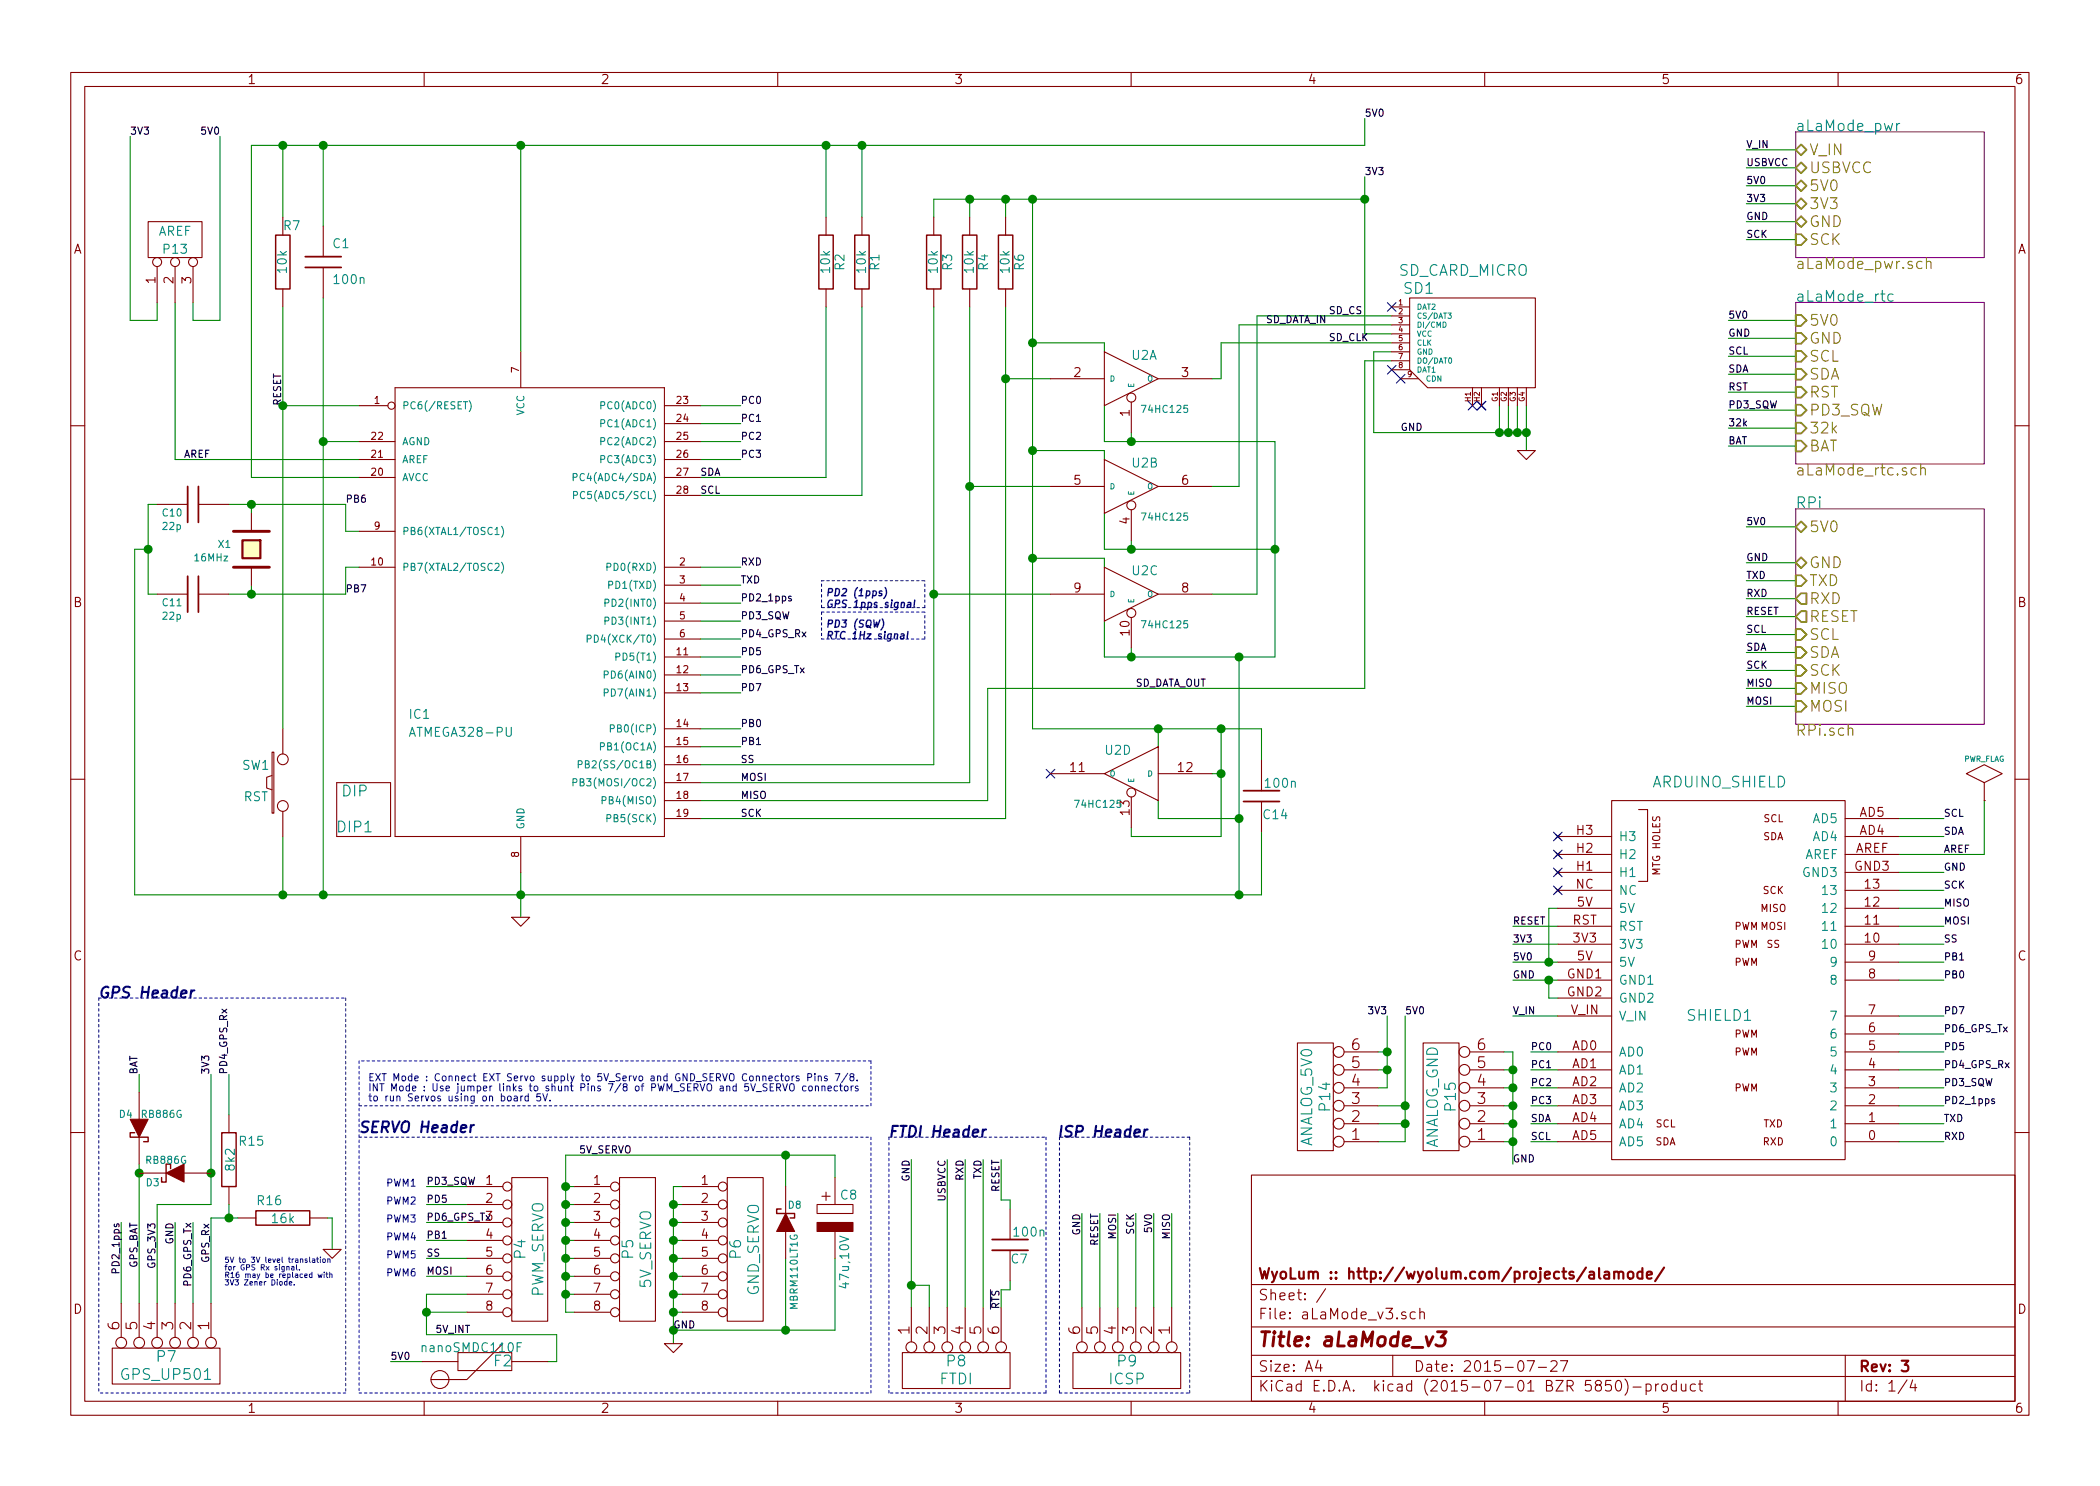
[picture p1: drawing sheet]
EESchema Schematic File Version 2
LIBS:aLaMode_v3-rescue
LIBS:aLaMode
LIBS:Conn-raspberry
LIBS:power
LIBS:aLaMode_v3-cache
EELAYER 25 0
EELAYER END
$Descr A4 11693 8268
encoding utf-8
Sheet 1 4
Title "aLaMode_v3"
Date "2015-07-27"
Rev "3"
Comp "WyoLum :: http://wyolum.com/projects/alamode/"
Comment1 ""
Comment2 ""
Comment3 ""
Comment4 ""
$EndDescr
Text Label 7825 5650 0    40   ~ 0
5V0
Connection ~ 7825 6150
Wire Wire Line
	7675 6150 7825 6150
Wire Wire Line
	7825 5650 7825 6350
Connection ~ 8425 6050
Wire Wire Line
	8425 6050 8375 6050
Connection ~ 8425 6250
Wire Wire Line
	8425 6250 8375 6250
Wire Wire Line
	8425 5850 8425 6475
Wire Wire Line
	8425 5850 8375 5850
Connection ~ 7725 5950
Wire Wire Line
	7725 5950 7675 5950
Wire Wire Line
	7725 5650 7725 6050
Wire Wire Line
	7825 6350 7675 6350
Connection ~ 6900 3650
Connection ~ 6900 4550
Wire Wire Line
	7100 3650 7100 2450
Wire Wire Line
	725  750  725  1775
Wire Wire Line
	725  1775 875  1775
Wire Wire Line
	875  1775 875  1675
Wire Wire Line
	975  1675 975  2550
Wire Wire Line
	825  3300 875  3300
Wire Wire Line
	825  2800 825  3300
Wire Wire Line
	825  2800 875  2800
Connection ~ 1400 2800
Wire Wire Line
	1275 2800 1925 2800
Wire Wire Line
	1800 4975 1800 1650
Wire Notes Line
	4575 3400 5150 3400
Wire Notes Line
	4575 3400 4575 3550
Wire Notes Line
	4575 3550 5150 3550
Wire Wire Line
	1175 6775 1175 7250
Wire Notes Line
	5900 7750 5900 6325
Wire Notes Line
	6625 7750 6625 6325
Wire Wire Line
	5575 6450 5575 6675
Wire Wire Line
	5575 6675 5625 6675
Wire Wire Line
	5625 6675 5625 6725
Wire Wire Line
	5375 7275 5375 6450
Wire Wire Line
	6425 7275 6425 6750
Wire Wire Line
	6225 7275 6225 6750
Wire Wire Line
	6025 6750 6025 7275
Wire Wire Line
	6125 7275 6125 6750
Wire Wire Line
	6325 7275 6325 6750
Wire Wire Line
	6525 7275 6525 6750
Wire Wire Line
	5275 7275 5275 6450
Wire Wire Line
	5075 6450 5075 7275
Wire Wire Line
	5475 7275 5475 6450
Wire Wire Line
	5625 7125 5625 7175
Wire Wire Line
	5625 7175 5575 7175
Wire Wire Line
	5575 7175 5575 7275
Wire Wire Line
	5175 7275 5175 7150
Wire Notes Line
	2000 7750 4850 7750
Connection ~ 4375 6425
Wire Wire Line
	4375 6600 4375 6425
Connection ~ 6800 4050
Wire Wire Line
	5750 4050 7025 4050
Wire Wire Line
	7025 4050 7025 4225
Wire Wire Line
	3150 6425 4650 6425
Wire Wire Line
	4650 6425 4650 6550
Wire Wire Line
	9725 3525 10000 3525
Wire Wire Line
	9725 3325 10000 3325
Wire Wire Line
	9725 3125 10000 3125
Wire Wire Line
	9725 1325 10000 1325
Wire Wire Line
	9725 1125 10000 1125
Wire Wire Line
	9725 925  10000 925 
Wire Wire Line
	8500 2250 8500 2500
Wire Wire Line
	3750 6600 3750 7475
Wire Wire Line
	2375 7300 2600 7300
Connection ~ 3150 7100
Wire Wire Line
	3150 7300 3200 7300
Wire Wire Line
	3150 6425 3150 7300
Connection ~ 3750 7200
Wire Wire Line
	3750 7200 3800 7200
Connection ~ 3750 7000
Connection ~ 3150 6700
Wire Wire Line
	3150 6700 3200 6700
Connection ~ 3150 6900
Wire Wire Line
	3150 6900 3200 6900
Wire Wire Line
	3750 7000 3800 7000
Connection ~ 3750 6800
Wire Wire Line
	3750 6800 3800 6800
Wire Wire Line
	3750 6600 3800 6600
Wire Wire Line
	2600 7100 2375 7100
Wire Wire Line
	2600 6900 2375 6900
Wire Wire Line
	2600 6700 2375 6700
Wire Wire Line
	8675 5850 8525 5850
Wire Wire Line
	8675 6050 8525 6050
Wire Wire Line
	2900 4850 2900 5100
Wire Wire Line
	10575 6350 10825 6350
Wire Wire Line
	10575 6150 10825 6150
Wire Wire Line
	10575 5950 10825 5950
Wire Wire Line
	10575 5750 10825 5750
Wire Wire Line
	10575 5450 10825 5450
Wire Wire Line
	10575 5250 10825 5250
Wire Wire Line
	10575 5050 10825 5050
Wire Wire Line
	10575 4850 10825 4850
Wire Wire Line
	10575 4650 10825 4650
Wire Wire Line
	8675 5650 8425 5650
Wire Wire Line
	775  6075 775  5975
Wire Wire Line
	3900 2750 4800 2750
Wire Notes Line
	5150 3550 5150 3400
Wire Wire Line
	675  7250 675  6800
Wire Wire Line
	1075 7250 1075 6800
Wire Wire Line
	8675 5250 8425 5250
Wire Wire Line
	9625 2475 10000 2475
Wire Wire Line
	9625 2375 10000 2375
Wire Wire Line
	9625 2175 10000 2175
Wire Wire Line
	1400 3250 1400 3300
Connection ~ 8350 2400
Wire Wire Line
	8350 2250 8350 2400
Wire Wire Line
	8450 2400 8450 2250
Wire Wire Line
	7600 975  7600 1850
Wire Wire Line
	7600 1850 7750 1850
Wire Wire Line
	7750 1750 7000 1750
Wire Wire Line
	7750 1900 6800 1900
Wire Wire Line
	2000 2950 1925 2950
Wire Wire Line
	1925 2950 1925 2800
Wire Wire Line
	2000 2250 1575 2250
Connection ~ 8625 5450
Wire Wire Line
	8625 5450 8625 5550
Wire Wire Line
	8625 5550 8675 5550
Wire Wire Line
	8675 6250 8525 6250
Wire Wire Line
	9625 2075 10000 2075
Wire Wire Line
	9625 1775 10000 1775
Wire Wire Line
	8425 5350 8675 5350
Connection ~ 5750 1900
Wire Wire Line
	5750 1900 6150 1900
Wire Wire Line
	6150 1900 6150 1950
Connection ~ 6300 2450
Wire Wire Line
	7100 2450 6150 2450
Wire Wire Line
	6150 2450 6150 2250
Wire Wire Line
	6150 3150 6150 3100
Connection ~ 8500 2400
Connection ~ 5750 3100
Wire Wire Line
	6150 3100 5750 3100
Connection ~ 6450 4050
Wire Wire Line
	6450 4150 6450 4050
Wire Wire Line
	3900 3350 4125 3350
Wire Wire Line
	3900 3550 4125 3550
Connection ~ 6800 4300
Connection ~ 5750 1100
Wire Wire Line
	5750 1100 5750 4050
Wire Wire Line
	6800 4050 6800 4650
Wire Wire Line
	6800 1900 6800 2100
Wire Wire Line
	6800 2100 6750 2100
Wire Wire Line
	7000 1750 7000 3300
Wire Wire Line
	7000 3300 6750 3300
Wire Wire Line
	6900 2700 6900 1800
Wire Wire Line
	6900 2700 6750 2700
Wire Wire Line
	6300 3650 6300 3600
Connection ~ 1575 800 
Wire Wire Line
	1575 1200 1575 800 
Connection ~ 4800 800 
Wire Wire Line
	4800 800  4800 1200
Wire Wire Line
	3900 2650 4600 2650
Wire Wire Line
	5500 4450 5500 3825
Wire Wire Line
	5600 1700 5600 4550
Connection ~ 5600 1100
Wire Wire Line
	5600 1100 5600 1200
Connection ~ 5400 1100
Wire Wire Line
	5400 1200 5400 1100
Wire Wire Line
	5200 1200 5200 1100
Connection ~ 7600 1100
Wire Wire Line
	2000 2650 1400 2650
Wire Wire Line
	1400 2650 1400 800 
Wire Wire Line
	5400 4350 3900 4350
Wire Wire Line
	5200 4250 3900 4250
Connection ~ 8400 2400
Connection ~ 2900 4975
Wire Wire Line
	5500 4450 3900 4450
Wire Wire Line
	5600 4550 3900 4550
Wire Wire Line
	1800 800  1800 1250
Connection ~ 1800 800 
Wire Wire Line
	1575 4975 1575 4650
Connection ~ 1800 4975
Wire Wire Line
	5200 1700 5200 4250
Wire Wire Line
	5400 1700 5400 4350
Wire Wire Line
	4600 2650 4600 1700
Wire Wire Line
	4800 2750 4800 1700
Wire Wire Line
	4600 800  4600 1200
Connection ~ 4600 800 
Wire Wire Line
	6300 3000 6300 3050
Wire Wire Line
	5850 2700 5400 2700
Connection ~ 5400 2700
Wire Wire Line
	5850 3300 5200 3300
Connection ~ 5200 3300
Wire Wire Line
	5850 2100 5600 2100
Connection ~ 5600 2100
Connection ~ 7100 3050
Wire Wire Line
	6300 4600 6300 4650
Wire Wire Line
	6300 4650 6800 4650
Wire Wire Line
	6750 4300 6800 4300
Wire Wire Line
	6300 2400 6300 2450
Wire Wire Line
	3900 3450 4125 3450
Wire Wire Line
	3900 3250 4125 3250
Wire Wire Line
	3900 3150 4125 3150
Wire Wire Line
	3900 2450 4125 2450
Wire Wire Line
	3900 2350 4125 2350
Wire Wire Line
	3900 2250 4125 2250
Wire Wire Line
	3900 4150 4125 4150
Wire Wire Line
	3900 4050 4125 4050
Wire Wire Line
	3900 3850 4125 3850
Wire Wire Line
	3900 3750 4125 3750
Wire Wire Line
	3900 3650 4125 3650
Connection ~ 8450 2400
Wire Wire Line
	6150 3450 6150 3650
Wire Wire Line
	6150 3650 7100 3650
Connection ~ 6300 3650
Wire Wire Line
	6150 2850 6150 3050
Wire Wire Line
	6150 3050 7100 3050
Connection ~ 6300 3050
Wire Wire Line
	6150 2550 6150 2500
Wire Wire Line
	6150 2500 5750 2500
Connection ~ 5750 2500
Wire Wire Line
	5200 1100 7600 1100
Wire Wire Line
	1400 800  7600 800 
Wire Wire Line
	7600 800  7600 650 
Wire Wire Line
	8675 5150 8425 5150
Wire Wire Line
	8425 5450 8675 5450
Wire Wire Line
	9625 1975 10000 1975
Wire Wire Line
	9625 1875 10000 1875
Wire Wire Line
	8675 6350 8525 6350
Wire Wire Line
	1575 1700 1575 4050
Connection ~ 1575 2250
Wire Wire Line
	1925 3300 1925 3150
Wire Wire Line
	1925 3150 2000 3150
Wire Wire Line
	5500 3825 7600 3825
Wire Wire Line
	7600 3825 7600 2000
Wire Wire Line
	7600 2000 7750 2000
Wire Wire Line
	6900 1800 7750 1800
Wire Wire Line
	7750 1950 7650 1950
Wire Wire Line
	7650 1950 7650 2400
Wire Wire Line
	7650 2400 8500 2400
Wire Wire Line
	8400 2400 8400 2250
Wire Wire Line
	1400 2850 1400 2800
Wire Wire Line
	4125 2550 3900 2550
Wire Wire Line
	9625 2275 10000 2275
Wire Wire Line
	975  7250 975  6800
Wire Notes Line
	5150 3375 5150 3225
Wire Wire Line
	775  6475 775  7250
Connection ~ 775  6525
Wire Wire Line
	1175 5975 1175 6700
Wire Wire Line
	1175 6700 875  6700
Wire Wire Line
	875  6700 875  7250
Connection ~ 1175 6525
Wire Wire Line
	8625 5350 8625 5050
Wire Wire Line
	8625 5050 8675 5050
Connection ~ 8625 5350
Wire Wire Line
	10575 4550 10825 4550
Wire Wire Line
	10575 4950 10825 4950
Wire Wire Line
	10575 5150 10825 5150
Wire Wire Line
	10575 5350 10825 5350
Wire Wire Line
	10575 5650 10825 5650
Wire Wire Line
	10575 5850 10825 5850
Wire Wire Line
	10575 6050 10825 6050
Wire Wire Line
	10575 6250 10825 6250
Wire Wire Line
	975  2550 2000 2550
Wire Wire Line
	2900 800  2900 1950
Connection ~ 2900 800 
Wire Wire Line
	8675 6150 8525 6150
Wire Wire Line
	8675 5950 8525 5950
Wire Wire Line
	2600 6600 2375 6600
Wire Wire Line
	2600 6800 2375 6800
Wire Wire Line
	2600 7000 2375 7000
Wire Wire Line
	3200 6600 3150 6600
Wire Wire Line
	3150 7100 3200 7100
Wire Wire Line
	3800 6700 3750 6700
Connection ~ 3750 6700
Wire Wire Line
	3750 6900 3800 6900
Connection ~ 3750 6900
Wire Wire Line
	3150 7000 3200 7000
Connection ~ 3150 7000
Wire Wire Line
	3150 6800 3200 6800
Connection ~ 3150 6800
Connection ~ 3150 6600
Wire Wire Line
	3750 7100 3800 7100
Connection ~ 3750 7100
Wire Wire Line
	3750 7300 3800 7300
Connection ~ 3750 7300
Wire Wire Line
	3150 7200 3200 7200
Connection ~ 3150 7200
Wire Wire Line
	2600 7200 2375 7200
Wire Wire Line
	2375 7200 2375 7425
Connection ~ 2375 7300
Wire Notes Line
	2000 5900 2000 7750
Wire Wire Line
	9725 825  10000 825 
Wire Wire Line
	9725 1025 10000 1025
Wire Wire Line
	9725 1225 10000 1225
Wire Wire Line
	9725 3225 10000 3225
Wire Wire Line
	9725 3425 10000 3425
Wire Wire Line
	11050 4450 11050 4750
Wire Wire Line
	11050 4750 10575 4750
Wire Wire Line
	9725 3825 10000 3825
Wire Wire Line
	9725 3625 10000 3625
Wire Wire Line
	9725 3725 10000 3725
Wire Wire Line
	9725 3925 10000 3925
Wire Wire Line
	9725 2925 10000 2925
Wire Notes Line
	2000 6325 4850 6325
Wire Notes Line
	4850 6325 4850 7750
Wire Wire Line
	4650 7400 4650 7000
Wire Wire Line
	3750 7400 4650 7400
Connection ~ 3750 7400
Wire Wire Line
	7025 4975 7025 4625
Wire Wire Line
	4375 7000 4375 7400
Connection ~ 4375 7400
Wire Wire Line
	2350 7575 2175 7575
Wire Wire Line
	2375 7425 3100 7425
Wire Wire Line
	3100 7425 3100 7575
Wire Wire Line
	3100 7575 3050 7575
Wire Notes Line
	5825 6325 5825 7750
Wire Notes Line
	4950 7750 4950 6325
Wire Wire Line
	5175 7150 5075 7150
Connection ~ 5075 7150
Wire Notes Line
	550  5550 550  7750
Wire Notes Line
	1925 5550 1925 7750
Wire Notes Line
	5150 3375 4575 3375
Wire Notes Line
	4575 3375 4575 3225
Wire Notes Line
	4575 3225 5150 3225
Wire Wire Line
	2000 2450 1800 2450
Connection ~ 1800 2450
Wire Wire Line
	1275 3300 1925 3300
Connection ~ 1400 3300
Wire Wire Line
	825  3050 750  3050
Connection ~ 825  3050
Wire Wire Line
	750  3050 750  4975
Wire Wire Line
	750  4975 7025 4975
Connection ~ 1575 4975
Wire Wire Line
	1075 1675 1075 1775
Wire Wire Line
	1075 1775 1225 1775
Wire Wire Line
	1225 1775 1225 750 
Wire Wire Line
	6450 4450 6450 4550
Wire Wire Line
	6450 4550 6900 4550
Wire Wire Line
	6900 3650 6900 4975
Connection ~ 6900 4975
Wire Wire Line
	7675 5850 7725 5850
Connection ~ 7725 5850
Wire Wire Line
	7725 6050 7675 6050
Wire Wire Line
	7675 6250 7825 6250
Connection ~ 7825 6250
Wire Wire Line
	8375 6350 8425 6350
Connection ~ 8425 6350
Wire Wire Line
	8375 6150 8425 6150
Connection ~ 8425 6150
Wire Wire Line
	8375 5950 8425 5950
Connection ~ 8425 5950
Text Label 8425 6475 0    40   ~ 0
GND
Text Label 7725 5650 2    40   ~ 0
3V3
$Comp
L CONN_6 P14
U 1 1
P 7325 6100
F 0 "P14" V 7275 6100 60  0000 C CNN
F 1 "ANALOG_5V0" V 7375 6100 60  0000 C CNN
F 2 "alamode_fp:Header_6x1" V 7475 6100 60  0001 C CNN
F 3 "" H 7325 6100 60  0001 C CNN
	1    7325 6100
	-1   0    0    1   
$EndComp
$Comp
L CONN_6 P15
U 1 1
P 8025 6100
F 0 "P15" V 7975 6100 60  0000 C CNN
F 1 "ANALOG_GND" V 8075 6100 60  0000 C CNN
F 2 "alamode_fp:Header_6x1" V 8175 6100 60  0001 C CNN
F 3 "" H 8025 6100 60  0001 C CNN
	1    8025 6100
	-1   0    0    1   
$EndComp
Text Label 1225 750  2    40   ~ 0
5V0
Text Label 725  750  0    40   ~ 0
3V3
$Comp
L CONN_3 P13
U 1 1
P 975 1325
F 0 "P13" V 925 1325 50  0000 C CNN
F 1 "AREF" V 1025 1325 50  0000 C CNN
F 2 "alamode_fp:Header_A_REF" H 975 1325 60  0001 C CNN
F 3 "" H 975 1325 60  0001 C CNN
	1    975  1325
	0    -1   -1   0   
$EndComp
Text Notes 4600 3550 0    40   Italic 8
PD3 (SQW)\nRTC 1Hz signal
Text Label 1275 5975 1    40   ~ 0
PD4_GPS_Rx
Text Notes 5500 6325 2    60   Italic 12
FTDI Header
Text Notes 6400 6325 2    60   Italic 12
ISP Header
Text Label 6025 6750 3    40   ~ 0
GND
Text Label 5275 6450 3    40   ~ 0
USBVCC
Text Label 6525 6750 3    40   ~ 0
MISO
Text Label 6425 6750 3    40   ~ 0
5V0
Text Label 6325 6750 3    40   ~ 0
SCK
Text Label 6225 6750 3    40   ~ 0
MOSI
Text Label 6125 6750 3    40   ~ 0
RESET
$Comp
L ISP P9
U 1 1
P 6275 7625
F 0 "P9" V 6225 7625 60  0000 C CNN
F 1 "ICSP" V 6325 7625 60  0000 C CNN
F 2 "alamode_fp:Header_ICSP" H 6275 7625 60  0001 C CNN
F 3 "" H 6275 7625 60  0001 C CNN
	1    6275 7625
	0    1    1    0   
$EndComp
Text Label 5075 6450 3    40   ~ 0
GND
Text Label 5475 6450 3    40   ~ 0
TXD
Text Label 5375 6450 3    40   ~ 0
RXD
Text Label 5575 6450 3    40   ~ 0
RESET
$Comp
L C C7
U 1 1
P 5625 6925
F 0 "C7" H 5525 7000 50  0000 L CNN
F 1 "100n" H 5425 6850 50  0000 L CNN
F 2 "alamode_fp:c_0805" H 5625 6925 60  0001 C CNN
F 3 "" H 5625 6925 60  0001 C CNN
	1    5625 6925
	-1   0    0    1   
$EndComp
$Comp
L CONN_6 P8
U 1 1
P 5325 7625
F 0 "P8" V 5275 7625 60  0000 C CNN
F 1 "FTDI" V 5375 7625 60  0000 C CNN
F 2 "alamode_fp:Header_FTDI" H 5325 7625 60  0001 C CNN
F 3 "" H 5325 7625 60  0001 C CNN
	1    5325 7625
	0    -1   1    0   
$EndComp
Text Label 5575 7175 3    40   ~ 0
~RTS
$Comp
L Fuse F2
U 1 1
P 2700 7575
F 0 "F2" H 2800 7575 60  0000 C CNN
F 1 "nanoSMDC110F" H 2625 7650 50  0000 C CNN
F 2 "alamode_fp:f_1206" H 2700 7575 60  0001 C CNN
F 3 "" H 2700 7575 60  0001 C CNN
	1    2700 7575
	1    0    0    -1  
$EndComp
Text Label 2425 7425 0    40   ~ 0
5V_INT
$Comp
L DIODESCH D8
U 1 1
P 4375 6800
F 0 "D8" V 4475 6750 40  0000 C CNN
F 1 "MBRM110LT1G" H 4100 6750 40  0000 C CNN
F 2 "alamode_fp:do_457" H 4375 6800 60  0001 C CNN
F 3 "" H 4375 6800 60  0001 C CNN
	1    4375 6800
	0    -1   -1   0   
$EndComp
$Comp
L C C14
U 1 1
P 7025 4425
F 0 "C14" H 6875 4525 50  0000 L CNN
F 1 "100n" H 6825 4350 50  0000 L CNN
F 2 "alamode_fp:c_0805" H 7025 4425 60  0001 C CNN
F 3 "" H 7025 4425 60  0001 C CNN
	1    7025 4425
	-1   0    0    1   
$EndComp
$Comp
L C_POL C8
U 1 1
P 4650 6750
F 0 "C8" H 4525 6850 50  0000 L CNN
F 1 "47u,10V" V 4600 6325 50  0000 L CNN
F 2 "alamode_fp:C_ELCO_SMD" H 4650 6750 60  0001 C CNN
F 3 "" H 4650 6750 60  0001 C CNN
	1    4650 6750
	-1   0    0    -1  
$EndComp
Text Label 9725 2925 0    40   ~ 0
5V0
Text Label 9725 3625 0    40   ~ 0
SDA
Text Label 9725 3725 0    40   ~ 0
SCK
Text Label 9725 3825 0    40   ~ 0
MISO
Text Label 9725 3925 0    40   ~ 0
MOSI
$Comp
L PWR_FLAG #FLG01
U 1 1
P 11050 4450
F 0 "#FLG01" H 11050 4720 30  0001 C CNN
F 1 "PWR_FLAG" H 11050 4680 30  0000 C CNN
F 2 "" H 11050 4450 60  0001 C CNN
F 3 "" H 11050 4450 60  0001 C CNN
	1    11050 4450
	1    0    0    -1  
$EndComp
Text Label 9725 3525 0    40   ~ 0
SCL
Text Label 9725 3425 0    40   ~ 0
RESET
Text Label 9725 3325 0    40   ~ 0
RXD
Text Label 9725 3225 0    40   ~ 0
TXD
Text Label 9725 3125 0    40   ~ 0
GND
Text Label 9725 1325 0    40   ~ 0
SCK
Text Label 9725 1225 0    40   ~ 0
GND
Text Label 9725 1125 0    40   ~ 0
3V3
Text Label 9725 1025 0    40   ~ 0
5V0
Text Label 9725 925  0    40   ~ 0
USBVCC
Text Label 9725 825  0    40   ~ 0
V_IN
$Sheet
S 10000 725  1050 700 
U 4FC07407
F0 "aLaMode_pwr" 60
F1 "aLaMode_pwr.sch" 60
F2 "V_IN" B L 10000 825 60 
F3 "USBVCC" B L 10000 925 60 
F4 "SCK" I L 10000 1325 60 
F5 "GND" B L 10000 1225 60 
F6 "3V3" B L 10000 1125 60 
F7 "5V0" B L 10000 1025 60 
$EndSheet
Text Label 7600 975  0    40   ~ 0
3V3
Text Notes 2050 6125 0    40   ~ 0
EXT Mode : Connect EXT Servo supply to 5V_Servo and GND_SERVO Connectors Pins 7/8.\nINT Mode : Use jumper links to shunt Pins 7/8 of PWM_SERVO and 5V_SERVO connectors\nto run Servos using on board 5V.
Text Notes 2000 6300 0    60   Italic 12
SERVO Header
Text Label 3750 7400 0    40   ~ 0
GND
Text Label 2175 7575 0    40   ~ 0
5V0
$Comp
L CONN_8 P6
U 1 1
P 4150 6950
F 0 "P6" V 4100 6950 60  0000 C CNN
F 1 "GND_SERVO" V 4200 6950 60  0000 C CNN
F 2 "alamode_fp:Header_Servo" H 4150 6950 60  0001 C CNN
F 3 "" H 4150 6950 60  0001 C CNN
	1    4150 6950
	1    0    0    -1  
$EndComp
$Comp
L CONN_8 P5
U 1 1
P 3550 6950
F 0 "P5" V 3500 6950 60  0000 C CNN
F 1 "5V_SERVO" V 3600 6950 60  0000 C CNN
F 2 "alamode_fp:Header_Servo" H 3550 6950 60  0001 C CNN
F 3 "" H 3550 6950 60  0001 C CNN
	1    3550 6950
	1    0    0    -1  
$EndComp
$Comp
L CONN_8 P4
U 1 1
P 2950 6950
F 0 "P4" V 2900 6950 60  0000 C CNN
F 1 "PWM_SERVO" V 3000 6950 60  0000 C CNN
F 2 "alamode_fp:Header_Servo" H 2950 6950 60  0001 C CNN
F 3 "" H 2950 6950 60  0001 C CNN
	1    2950 6950
	1    0    0    -1  
$EndComp
Text Notes 2150 7100 0    40   ~ 0
PWM6
Text Notes 2150 7000 0    40   ~ 0
PWM5
Text Notes 2150 6900 0    40   ~ 0
PWM4
Text Notes 2150 6800 0    40   ~ 0
PWM3
Text Notes 2150 6700 0    40   ~ 0
PWM2
Text Notes 2150 6600 0    40   ~ 0
PWM1
Text Label 2375 7100 0    40   ~ 0
MOSI
Text Label 2375 7000 0    40   ~ 0
SS
Text Label 2375 6900 0    40   ~ 0
PB1
Text Label 2375 6800 0    40   ~ 0
PD6_GPS_Tx
Text Label 2375 6700 0    40   ~ 0
PD5
Text Label 2375 6600 0    40   ~ 0
PD3_SQW
Text Label 3225 6425 0    40   ~ 0
5V_SERVO
$Comp
L GND #PWR02
U 1 1
P 3750 7475
F 0 "#PWR02" H 3750 7475 30  0001 C CNN
F 1 "GND" H 3750 7405 30  0001 C CNN
F 2 "" H 3750 7475 60  0001 C CNN
F 3 "" H 3750 7475 60  0001 C CNN
	1    3750 7475
	1    0    0    -1  
$EndComp
$Comp
L DIP DIP1
U 1 1
P 2025 4500
F 0 "DIP1" H 1975 4400 60  0000 C CNN
F 1 "DIP" H 1975 4600 60  0000 C CNN
F 2 "alamode_fp:DIP" H 2025 4500 60  0001 C CNN
F 3 "" H 2025 4500 60  0001 C CNN
	1    2025 4500
	1    0    0    -1  
$EndComp
$Comp
L ARDUINO_SHIELD SHIELD1
U 1 1
P 9625 5550
F 0 "SHIELD1" H 9575 5450 60  0000 C CNN
F 1 "ARDUINO_SHIELD" H 9575 6750 60  0000 C CNN
F 2 "alamode_fp:ARDUINO_SHIELD_2_040pins" H 9625 5550 60  0001 C CNN
F 3 "" H 9625 5550 60  0001 C CNN
	1    9625 5550
	1    0    0    -1  
$EndComp
NoConn ~ 8675 4950
NoConn ~ 8675 4850
NoConn ~ 8675 4750
NoConn ~ 8675 4650
Text Label 8525 6150 0    40   ~ 0
PC3
Text Label 8525 6050 0    40   ~ 0
PC2
Text Label 8525 5950 0    40   ~ 0
PC1
Text Label 8525 5850 0    40   ~ 0
PC0
$Comp
L ATMEGA8-P IC1
U 1 1
P 2900 3350
F 0 "IC1" H 2275 2700 50  0000 L BNN
F 1 "ATMEGA328-PU" H 2275 2600 50  0000 L BNN
F 2 "alamode_fp:DIP-28__300_ELL" H 3400 1875 50  0001 C CNN
F 3 "" H 2900 3350 60  0001 C CNN
	1    2900 3350
	1    0    0    -1  
$EndComp
$Sheet
S 10000 1675 1050 900 
U 4E1FEA4E
F0 "aLaMode_rtc" 60
F1 "aLaMode_rtc.sch" 60
F2 "GND" I L 10000 1875 60 
F3 "SDA" I L 10000 2075 60 
F4 "SCL" I L 10000 1975 60 
F5 "5V0" I L 10000 1775 60 
F6 "RST" I L 10000 2175 60 
F7 "32k" I L 10000 2375 60 
F8 "BAT" I L 10000 2475 60 
F9 "PD3_SQW" I L 10000 2275 60 
$EndSheet
Text Label 10825 5350 0    40   ~ 0
PB1
Text Label 10825 5450 0    40   ~ 0
PB0
Text Label 10825 5650 0    40   ~ 0
PD7
Text Label 10825 5750 0    40   ~ 0
PD6_GPS_Tx
Text Label 10825 5850 0    40   ~ 0
PD5
Text Label 10825 5950 0    40   ~ 0
PD4_GPS_Rx
Text Label 10825 6050 0    40   ~ 0
PD3_SQW
Text Label 10825 6150 0    40   ~ 0
PD2_1pps
Text Label 10825 6350 0    40   ~ 0
RXD
Text Label 10825 6250 0    40   ~ 0
TXD
Text Label 10825 5250 0    40   ~ 0
SS
Text Label 10825 5150 0    40   ~ 0
MOSI
Text Label 10825 5050 0    40   ~ 0
MISO
Text Label 10825 4950 0    40   ~ 0
SCK
Text Label 10825 4850 0    40   ~ 0
GND
Text Label 1025 2550 0    40   ~ 0
AREF
Text Label 10825 4750 0    40   ~ 0
AREF
Text Label 10825 4650 0    40   ~ 0
SDA
Text Label 10825 4550 0    40   ~ 0
SCL
Text Label 8425 5650 0    40   ~ 0
V_IN
$Sheet
S 10000 2825 1050 1200
U 4FBF6CBF
F0 "RPi" 60
F1 "RPi.sch" 60
F2 "GND" B L 10000 3125 60 
F3 "TXD" I L 10000 3225 60 
F4 "RXD" O L 10000 3325 60 
F5 "SCL" I L 10000 3525 60 
F6 "SDA" I L 10000 3625 60 
F7 "MISO" I L 10000 3825 60 
F8 "MOSI" I L 10000 3925 60 
F9 "5V0" B L 10000 2925 60 
F10 "SCK" I L 10000 3725 60 
F11 "RESET" O L 10000 3425 60 
$EndSheet
Text Label 775  6800 3    40   ~ 0
GPS_BAT
Text Label 875  6800 3    40   ~ 0
GPS_3V3
$Comp
L DIODESCH D4
U 1 1
P 775 6275
F 0 "D4" V 700 6200 40  0000 C CNN
F 1 "RB886G" V 700 6400 40  0000 C CNN
F 2 "alamode_fp:d_VMD2" H 775 6275 40  0001 C CNN
F 3 "" H 775 6275 60  0001 C CNN
	1    775  6275
	0    1    1    0   
$EndComp
$Comp
L DIODESCH D3
U 1 1
P 975 6525
F 0 "D3" H 1100 6575 40  0000 C CNN
F 1 "RB886G" H 1025 6450 40  0000 C CNN
F 2 "alamode_fp:d_VMD2" V 1000 6350 40  0001 C CNN
F 3 "" H 975 6525 60  0001 C CNN
	1    975  6525
	-1   0    0    1   
$EndComp
Text Label 1925 3300 0    40   ~ 0
PB7
Text Label 1925 2800 0    40   ~ 0
PB6
$Comp
L GND #PWR03
U 1 1
P 2900 5100
F 0 "#PWR03" H 2900 5100 30  0001 C CNN
F 1 "GND" H 2900 5030 30  0001 C CNN
F 2 "" H 2900 5100 60  0001 C CNN
F 3 "" H 2900 5100 60  0001 C CNN
	1    2900 5100
	1    0    0    -1  
$EndComp
Text Notes 550  5550 0    60   Italic 12
GPS Header
Text Notes 4600 3375 0    40   Italic 8
PD2 (1pps)\nGPS 1pps signal
Text Label 675  6800 3    40   ~ 0
PD2_1pps
Text Label 775  5975 1    40   ~ 0
BAT
Text Label 1175 5975 1    40   ~ 0
3V3
Text Label 975  6800 3    40   ~ 0
GND
Text Label 1075 6800 3    40   ~ 0
PD6_GPS_Tx
$Comp
L CONN_6 P7
U 1 1
P 925 7600
F 0 "P7" V 875 7600 60  0000 C CNN
F 1 "GPS_UP501" V 975 7600 60  0000 C CNN
F 2 "alamode_fp:Header_GPS" V 1075 7600 60  0001 C CNN
F 3 "" H 925 7600 60  0001 C CNN
	1    925  7600
	0    1    1    0   
$EndComp
$Comp
L CRYSTAL_2 X1
U 1 1
P 1400 3050
F 0 "X1" V 1375 2900 40  0000 C CNN
F 1 "16MHz" V 1450 2825 40  0000 C CNN
F 2 "alamode_fp:Xtal_SMD2" H 1400 3050 60  0001 C CNN
F 3 "" H 1400 3050 60  0001 C CNN
	1    1400 3050
	0    1    1    0   
$EndComp
Text Label 8425 5250 0    40   ~ 0
3V3
Text Label 9625 2475 0    40   ~ 0
BAT
Text Label 9625 2375 0    40   ~ 0
32k
Text Label 9625 2275 0    40   ~ 0
PD3_SQW
Text Label 9625 2175 0    40   ~ 0
RST
$Comp
L C C11
U 1 1
P 1075 3300
F 0 "C11" V 1125 3125 40  0000 L CNN
F 1 "22p" V 1200 3125 40  0000 L CNN
F 2 "alamode_fp:c_0805" H 1075 3300 60  0001 C CNN
F 3 "" H 1075 3300 60  0001 C CNN
	1    1075 3300
	0    1    1    0   
$EndComp
$Comp
L C C10
U 1 1
P 1075 2800
F 0 "C10" V 1125 2625 40  0000 L CNN
F 1 "22p" V 1200 2625 40  0000 L CNN
F 2 "alamode_fp:c_0805" H 1075 2800 60  0001 C CNN
F 3 "" H 1075 2800 60  0001 C CNN
	1    1075 2800
	0    1    1    0   
$EndComp
NoConn ~ 8200 2250
NoConn ~ 7800 2100
NoConn ~ 7750 1700
NoConn ~ 7750 2050
NoConn ~ 8250 2250
NoConn ~ 8250 2250
$Comp
L SD_CARD_Micro SD1
U 1 1
P 7750 2050
F 0 "SD1" H 7900 2500 60  0000 C CNN
F 1 "SD_CARD_MICRO" H 8150 2600 60  0000 C CNN
F 2 "alamode_fp:SD_Micro" H 7750 2050 60  0001 C CNN
F 3 "" H 7750 2050 60  0001 C CNN
	1    7750 2050
	1    0    0    -1  
$EndComp
Text Label 8525 6350 0    40   ~ 0
SCL
Text Label 8525 6250 0    40   ~ 0
SDA
Text Label 9625 1875 0    40   ~ 0
GND
Text Label 9625 2075 0    40   ~ 0
SDA
Text Label 9625 1975 0    40   ~ 0
SCL
Text Label 9625 1775 0    40   ~ 0
5V0
Text Label 8425 5450 0    40   ~ 0
GND
Text Label 8425 5150 0    40   ~ 0
RESET
Text Label 8425 5350 0    40   ~ 0
5V0
Text Label 1575 2250 1    40   ~ 0
RESET
Text Label 4125 3650 0    40   ~ 0
PD5
Text Label 4125 3750 0    40   ~ 0
PD6_GPS_Tx
Text Label 4125 3450 0    40   ~ 0
PD3_SQW
Text Label 4125 4050 0    40   ~ 0
PB0
Text Label 4125 4150 0    40   ~ 0
PB1
Text Label 4125 2250 0    40   ~ 0
PC0
Text Label 4125 2350 0    40   ~ 0
PC1
Text Label 4125 2450 0    40   ~ 0
PC2
Text Label 4125 2550 0    40   ~ 0
PC3
Text Label 4125 3150 0    40   ~ 0
RXD
Text Label 4125 3250 0    40   ~ 0
TXD
Text Label 4125 3350 0    40   ~ 0
PD2_1pps
Text Label 4125 3850 0    40   ~ 0
PD7
Text Label 4125 3550 0    40   ~ 0
PD4_GPS_Rx
NoConn ~ 5850 4300
Text Label 7600 650  0    40   ~ 0
5V0
$Comp
L 74LS125 U2
U 4 1
P 6300 4300
F 0 "U2" H 6300 4400 50  0000 L BNN
F 1 "74HC125" H 6350 4150 40  0000 L TNN
F 2 "alamode_fp:SO14E" H 6300 4300 60  0001 C CNN
F 3 "" H 6300 4300 60  0001 C CNN
	4    6300 4300
	-1   0    0    -1  
$EndComp
$Comp
L 74LS125 U2
U 1 1
P 6300 2100
F 0 "U2" H 6300 2200 50  0000 L BNN
F 1 "74HC125" H 6350 1950 40  0000 L TNN
F 2 "alamode_fp:SO14E" H 6300 2100 60  0001 C CNN
F 3 "" H 6300 2100 60  0001 C CNN
	1    6300 2100
	1    0    0    -1  
$EndComp
$Comp
L 74LS125 U2
U 3 1
P 6300 3300
F 0 "U2" H 6300 3400 50  0000 L BNN
F 1 "74HC125" H 6350 3150 40  0000 L TNN
F 2 "alamode_fp:SO14E" H 6300 3300 60  0001 C CNN
F 3 "" H 6300 3300 60  0001 C CNN
	3    6300 3300
	1    0    0    -1  
$EndComp
$Comp
L 74LS125 U2
U 2 1
P 6300 2700
F 0 "U2" H 6300 2800 50  0000 L BNN
F 1 "74HC125" H 6350 2550 40  0000 L TNN
F 2 "alamode_fp:SO14E" H 6300 2700 60  0001 C CNN
F 3 "" H 6300 2700 60  0001 C CNN
	2    6300 2700
	1    0    0    -1  
$EndComp
$Comp
L GND #PWR04
U 1 1
P 8500 2500
F 0 "#PWR04" H 8500 2500 30  0001 C CNN
F 1 "GND" H 8500 2430 30  0001 C CNN
F 2 "" H 8500 2500 60  0001 C CNN
F 3 "" H 8500 2500 60  0001 C CNN
	1    8500 2500
	1    0    0    -1  
$EndComp
$Comp
L R R2
U 1 1
P 4600 1450
F 0 "R2" V 4680 1450 50  0000 C CNN
F 1 "10k" V 4600 1450 50  0000 C CNN
F 2 "alamode_fp:r_0805" H 4600 1450 60  0001 C CNN
F 3 "" H 4600 1450 60  0001 C CNN
	1    4600 1450
	1    0    0    -1  
$EndComp
$Comp
L R R1
U 1 1
P 4800 1450
F 0 "R1" V 4875 1450 50  0000 C CNN
F 1 "10k" V 4800 1450 50  0000 C CNN
F 2 "alamode_fp:r_0805" H 4800 1450 60  0001 C CNN
F 3 "" H 4800 1450 60  0001 C CNN
	1    4800 1450
	1    0    0    -1  
$EndComp
$Comp
L SW_PUSH SW1
U 1 1
P 1575 4350
F 0 "SW1" V 1675 4500 50  0000 C CNN
F 1 "RST" V 1500 4500 50  0000 C CNN
F 2 "alamode_fp:SW_SMD" H 1575 4350 60  0001 C CNN
F 3 "" H 1575 4350 60  0001 C CNN
F 4 "" H 1825 4560 60  0001 C CNN "DigiKey"
	1    1575 4350
	0    -1   -1   0   
$EndComp
$Comp
L R R7
U 1 1
P 1575 1450
F 0 "R7" H 1625 1650 50  0000 C CNN
F 1 "10k" V 1575 1450 50  0000 C CNN
F 2 "alamode_fp:r_0805" H 1575 1450 60  0001 C CNN
F 3 "" H 1575 1450 60  0001 C CNN
	1    1575 1450
	1    0    0    -1  
$EndComp
$Comp
L C C1
U 1 1
P 1800 1450
F 0 "C1" H 1850 1550 50  0000 L CNN
F 1 "100n" H 1850 1350 50  0000 L CNN
F 2 "alamode_fp:c_0805" H 1800 1450 60  0001 C CNN
F 3 "" H 1800 1450 60  0001 C CNN
	1    1800 1450
	1    0    0    -1  
$EndComp
Text Label 3900 2650 0    40   ~ 0
SDA
Text Label 3900 2750 0    40   ~ 0
SCL
Text Label 7800 2400 0    40   ~ 0
GND
Text Label 7400 1900 0    40   ~ 0
SD_CLK
Text Label 7050 1800 0    40   ~ 0
SD_DATA_IN
Text Label 4125 4250 0    40   ~ 0
SS
Text Label 4125 4350 0    40   ~ 0
MOSI
Text Label 4125 4550 0    40   ~ 0
SCK
Text Label 7400 1750 0    40   ~ 0
SD_CS
Text Label 4125 4450 0    40   ~ 0
MISO
Text Label 6325 3825 0    40   ~ 0
SD_DATA_OUT
$Comp
L R R3
U 1 1
P 5200 1450
F 0 "R3" V 5280 1450 50  0000 C CNN
F 1 "10k" V 5200 1450 50  0000 C CNN
F 2 "alamode_fp:r_0805" H 5200 1450 60  0001 C CNN
F 3 "" H 5200 1450 60  0001 C CNN
	1    5200 1450
	1    0    0    -1  
$EndComp
$Comp
L R R4
U 1 1
P 5400 1450
F 0 "R4" V 5480 1450 50  0000 C CNN
F 1 "10k" V 5400 1450 50  0000 C CNN
F 2 "alamode_fp:r_0805" H 5400 1450 60  0001 C CNN
F 3 "" H 5400 1450 60  0001 C CNN
	1    5400 1450
	1    0    0    -1  
$EndComp
$Comp
L R R6
U 1 1
P 5600 1450
F 0 "R6" V 5680 1450 50  0000 C CNN
F 1 "10k" V 5600 1450 50  0000 C CNN
F 2 "alamode_fp:r_0805" H 5600 1450 60  0001 C CNN
F 3 "" H 5600 1450 60  0001 C CNN
	1    5600 1450
	1    0    0    -1  
$EndComp
Wire Notes Line
	6625 6325 5900 6325
Wire Notes Line
	5900 7750 6625 7750
Wire Notes Line
	4950 6325 5825 6325
Wire Notes Line
	5825 7750 4950 7750
Wire Notes Line
	2000 6150 4850 6150
Wire Notes Line
	4850 6150 4850 5900
Wire Notes Line
	4850 5900 2000 5900
$Comp
L R R15
U 1 1
P 1275 6450
F 0 "R15" H 1400 6550 50  0000 C CNN
F 1 "8k2" V 1285 6450 50  0000 C CNN
F 2 "alamode_fp:r_0805" H 1275 6450 60  0001 C CNN
F 3 "" H 1275 6450 60  0001 C CNN
	1    1275 6450
	1    0    0    -1  
$EndComp
$Comp
L R R16
U 1 1
P 1575 6775
F 0 "R16" V 1675 6850 50  0000 C CNN
F 1 "16k" V 1575 6775 50  0000 C CNN
F 2 "alamode_fp:r_0805" H 1575 6775 60  0001 C CNN
F 3 "" H 1575 6775 60  0001 C CNN
	1    1575 6775
	0    -1   -1   0   
$EndComp
Wire Wire Line
	1175 6775 1325 6775
Wire Wire Line
	1275 6700 1275 6775
Connection ~ 1275 6775
Wire Wire Line
	1825 6775 1850 6775
Wire Wire Line
	1850 6775 1850 6950
Wire Wire Line
	1275 6200 1275 5975
$Comp
L GND #PWR05
U 1 1
P 1850 6950
F 0 "#PWR05" H 1850 6950 30  0001 C CNN
F 1 "GND" H 1850 6880 30  0001 C CNN
F 2 "" H 1850 6950 60  0001 C CNN
F 3 "" H 1850 6950 60  0001 C CNN
	1    1850 6950
	1    0    0    -1  
$EndComp
Wire Notes Line
	550  5550 1925 5550
Wire Notes Line
	1925 7750 550  7750
Text Label 1175 7025 1    40   ~ 0
GPS_Rx
Text Notes 1250 7150 0    30   ~ 0
5V to 3V level translation\nfor GPS Rx signal.\nR16 may be replaced with\n3V3 Zener Diode.
$EndSCHEMATC
